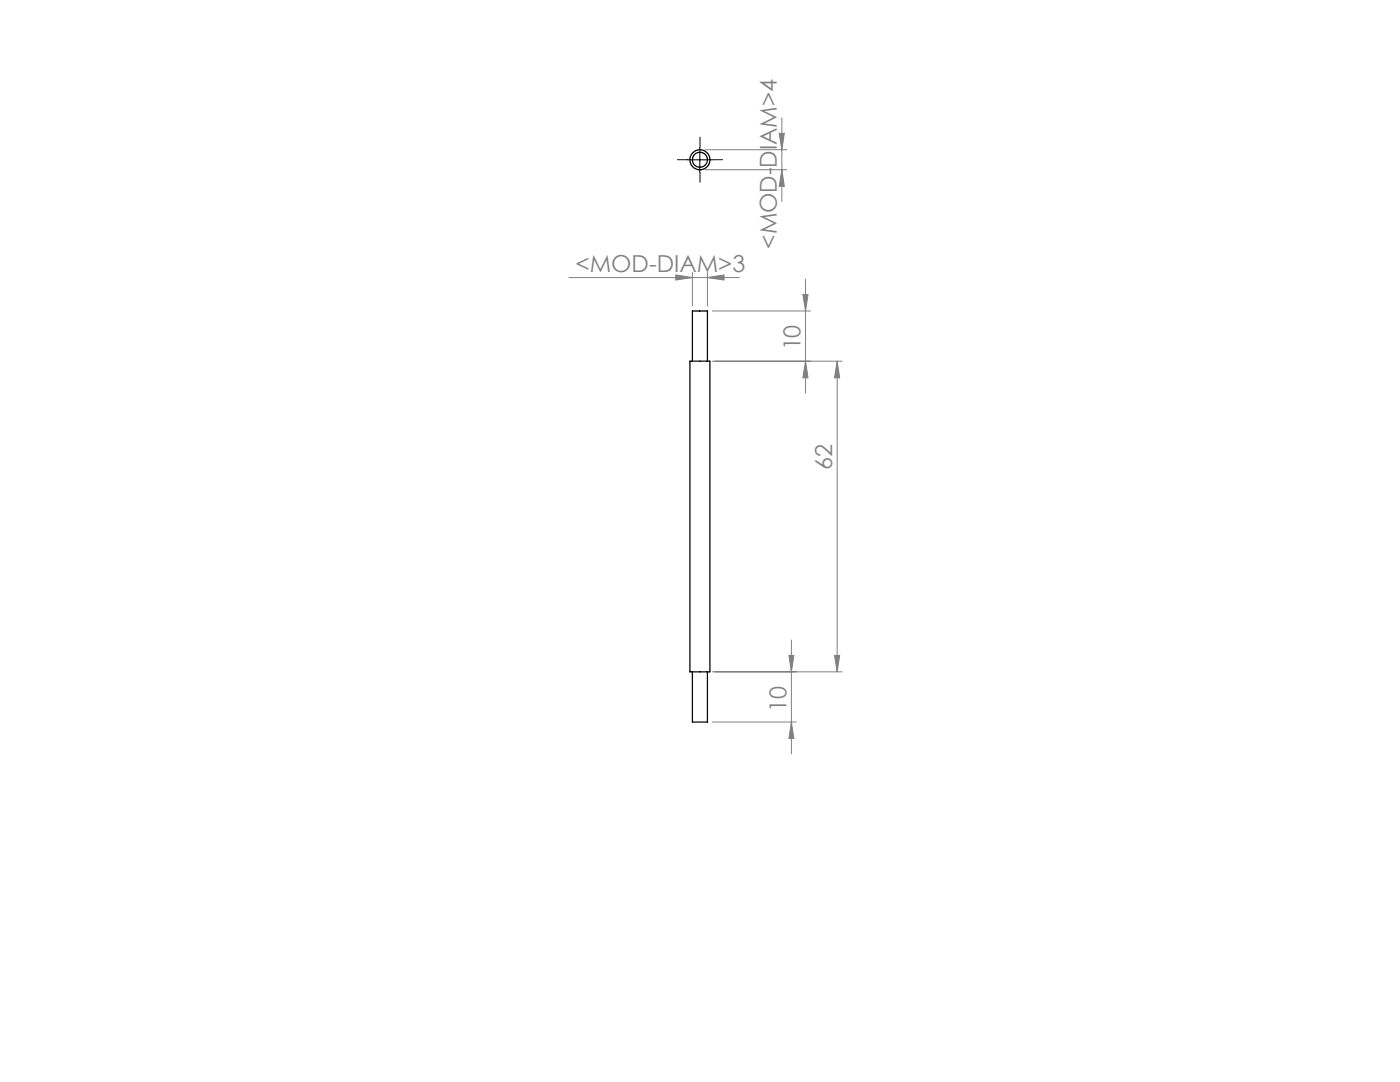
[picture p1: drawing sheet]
<svg xmlns="http://www.w3.org/2000/svg" width="279mm" height="216mm" viewBox="0 0 279 216" stroke-linecap="round" stroke-linejoin="round" font-family="sans-serif">
<g fill="none" stroke="#808080" stroke-width=".2">
<path d="M140.7 29.9h16.3M140.7 33.9h16.3M155.5 26.6h1l-.5 3.3zM156 33.9l.5 3.3h-1zM156 23.5v16.7M113.6 55.4h33.9M134.9 54.9l3.3 .5-3.3 .5zM138.2 54.4v6.7M141.2 55.4l3.3-.5v1zM141.2 54.4v6.7M160.2 58.8h1.1l-.5 3.3zM160.8 55.7v22.7"/>
<path d="M142.2 72.1h25.9M142.2 62.1h19.5M160.8 72.1l.5 3.3h-1.1zM167.1 72.1v62M167.1 72.1l.5 3.3h-1.1zM142.2 134.1h25.9M157.4 130.8h1l-.5 3.3zM157.9 127.7v22.7M166.5 130.8h1.1l-.5 3.3zM142.2 144.1h16.7M157.9 144.1l.5 3.3h-1z"/>
</g>
<path d="M137.2 31.9h-2M139.7 29.4v-2M139.7 34.4v2M142.2 31.9h2" fill="none" stroke="#000" stroke-width=".2" stroke-dasharray="15.2 1.3 1.3 1.3"/>
<path d="M137.2 31.9h5M139.7 29.4v5" fill="none" stroke="#000" stroke-width=".2"/>
<g fill="#808080">
<path d="M141.2 55.4l3.3-.5v1zM134.9 54.9l3.3 .5-3.3 .5z"/>
<path d="M166.5 130.8h1.1l-.5 3.3zM167.1 72.1l.5 3.3h-1.1zM160.8 72.1l.5 3.3h-1.1zM160.2 58.8h1.1l-.5 3.3zM157.9 144.1l.5 3.3h-1zM157.4 130.8h1l-.5 3.3z"/>
<path d="M155.5 26.6h1l-.5 3.3zM156 33.9l.5 3.3h-1z"/>
</g>
<g fill="none" stroke="#000" stroke-width=".25">
<path d="M137.7 72.1h4v62h-4zM138.2 72.1v-10h3v10M138.2 134.1v10h3v-10"/>
<circle cx="139.7" cy="31.9" r="1.5"/>
<circle cx="139.7" cy="31.9" r="1.99"/>
</g>
<g font-size="4.7" fill="#808080">
<text x="155" y="49.6" transform="rotate(-90 155 49.6)">&lt;MOD-DIAM&gt;4</text>
<text x="114.9" y="54.3">&lt;MOD-DIAM&gt;3</text>
<text x="159.7" y="69.9" transform="rotate(-90 159.7 69.9)">10</text>
<text x="166.1" y="93.8" transform="rotate(-90 166.1 93.8)">62</text>
<text x="156.9" y="142" transform="rotate(-90 156.9 142)">10</text>
</g>
</svg>
